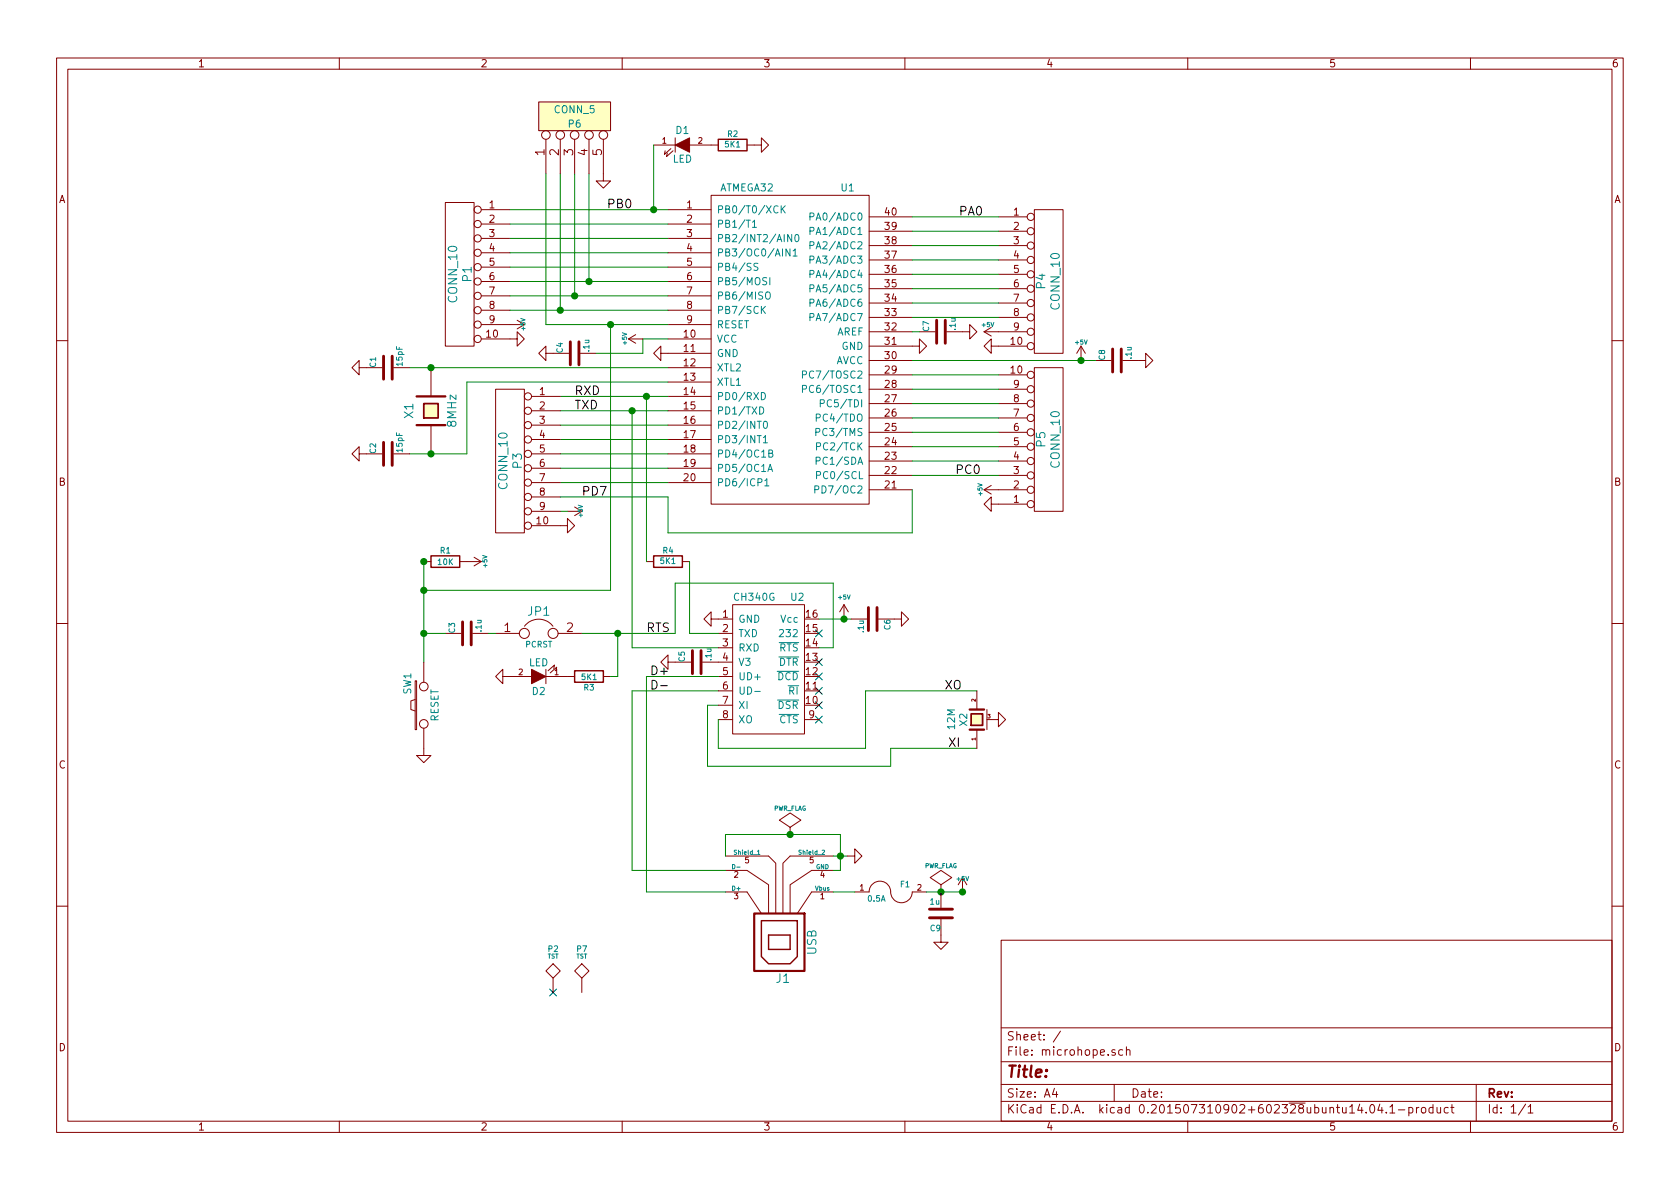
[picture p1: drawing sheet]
EESchema Schematic File Version 2
LIBS:power
LIBS:device
LIBS:transistors
LIBS:conn
LIBS:linear
LIBS:regul
LIBS:74xx
LIBS:cmos4000
LIBS:adc-dac
LIBS:memory
LIBS:xilinx
LIBS:microcontrollers
LIBS:dsp
LIBS:microchip
LIBS:analog_switches
LIBS:motorola
LIBS:texas
LIBS:intel
LIBS:audio
LIBS:interface
LIBS:digital-audio
LIBS:philips
LIBS:display
LIBS:cypress
LIBS:siliconi
LIBS:opto
LIBS:atmel
LIBS:contrib
LIBS:valves
LIBS:proto1
LIBS:microhope-cache
EELAYER 25 0
EELAYER END
$Descr A4 11693 8268
encoding utf-8
Sheet 1 1
Title ""
Date ""
Rev ""
Comp ""
Comment1 ""
Comment2 ""
Comment3 ""
Comment4 ""
$EndDescr
$Comp
L ATMEGA32 U1
U 1 1
P 5400 2400
F 0 "U1" H 5900 3500 50  0000 C CNN
F 1 "ATMEGA32" H 5200 3500 50  0000 C CNN
F 2 "DIP-sockets:DIP-40__600" H 5400 2400 50  0001 C CNN
F 3 "DOCUMENTATION" H 5400 2400 50  0001 C CNN
	1    5400 2400
	1    0    0    -1  
$EndComp
$Comp
L USB J1
U 1 1
P 5400 6400
F 0 "J1" H 5350 6800 60  0000 C CNN
F 1 "USB" V 5150 6550 60  0000 C CNN
F 2 "MyLib:USB_Micro-B-THsupport-2" H 5400 6400 60  0001 C CNN
F 3 "" H 5400 6400 60  0000 C CNN
	1    5400 6400
	-1   0    0    1   
$EndComp
$Comp
L FUSE F1
U 1 1
P 6200 6200
F 0 "F1" H 6300 6250 40  0000 C CNN
F 1 "0.5A" H 6100 6150 40  0000 C CNN
F 2 "MyLib:Fuse-1206-1812" H 6200 6200 60  0001 C CNN
F 3 "" H 6200 6200 60  0000 C CNN
	1    6200 6200
	1    0    0    -1  
$EndComp
$Comp
L C C5
U 1 1
P 4850 4600
F 0 "C5" H 4850 4700 40  0000 L CNN
F 1 ".1u" H 4856 4515 40  0000 L CNN
F 2 "MyLib:C_0805" H 4888 4450 30  0001 C CNN
F 3 "" H 4850 4600 60  0000 C CNN
	1    4850 4600
	0    -1   -1   0   
$EndComp
$Comp
L R R1
U 1 1
P 3100 3900
F 0 "R1" V 3180 3900 40  0000 C CNN
F 1 "10K" V 3100 3900 40  0000 C CNN
F 2 "MyLib:R_0805" V 3030 3900 30  0001 C CNN
F 3 "" H 3100 3900 30  0000 C CNN
	1    3100 3900
	0    -1   -1   0   
$EndComp
$Comp
L SW_PUSH SW1
U 1 1
P 2950 4900
F 0 "SW1" H 3100 5010 50  0000 C CNN
F 1 "RESET" H 2950 4820 50  0000 C CNN
F 2 "MyLib:myPin_Header_Straight_1x02" H 2950 4900 60  0001 C CNN
F 3 "" H 2950 4900 60  0000 C CNN
	1    2950 4900
	0    -1   -1   0   
$EndComp
$Comp
L LED D2
U 1 1
P 3750 4700
F 0 "D2" H 3750 4800 50  0000 C CNN
F 1 "LED" H 3750 4600 50  0000 C CNN
F 2 "MyLib:C_0805" H 3750 4700 60  0001 C CNN
F 3 "" H 3750 4700 60  0000 C CNN
	1    3750 4700
	-1   0    0    1   
$EndComp
$Comp
L CONN_10 P4
U 1 1
P 7300 1950
F 0 "P4" V 7250 1950 60  0000 C CNN
F 1 "CONN_10" V 7350 1950 60  0000 C CNN
F 2 "MyLib:Pin_Header_Straight_1x10-oval" H 7300 1950 60  0001 C CNN
F 3 "" H 7300 1950 60  0000 C CNN
	1    7300 1950
	1    0    0    -1  
$EndComp
$Comp
L CRYSTAL X1
U 1 1
P 3000 2850
F 0 "X1" H 3000 3000 60  0000 C CNN
F 1 "8MHz" H 3000 2700 60  0000 C CNN
F 2 "MyLib:Crystal_HC49-U_Vertical" H 3000 2850 60  0001 C CNN
F 3 "" H 3000 2850 60  0000 C CNN
	1    3000 2850
	0    -1   -1   0   
$EndComp
$Comp
L JUMPER JP1
U 1 1
P 3750 4400
F 0 "JP1" H 3750 4550 60  0000 C CNN
F 1 "PCRST" H 3750 4320 40  0000 C CNN
F 2 "MyLib:myPin_Header_Straight_1x02" H 3750 4400 60  0001 C CNN
F 3 "" H 3750 4400 60  0000 C CNN
	1    3750 4400
	1    0    0    -1  
$EndComp
$Comp
L CONN_10 P5
U 1 1
P 7300 3050
F 0 "P5" V 7250 3050 60  0000 C CNN
F 1 "CONN_10" V 7350 3050 60  0000 C CNN
F 2 "MyLib:Pin_Header_Straight_1x10-oval" H 7300 3050 60  0001 C CNN
F 3 "" H 7300 3050 60  0000 C CNN
	1    7300 3050
	1    0    0    1   
$EndComp
$Comp
L CONN_10 P1
U 1 1
P 3200 1900
F 0 "P1" V 3150 1900 60  0000 C CNN
F 1 "CONN_10" V 3250 1900 60  0000 C CNN
F 2 "MyLib:Pin_Header_Straight_1x10-oval" H 3200 1900 60  0001 C CNN
F 3 "" H 3200 1900 60  0000 C CNN
	1    3200 1900
	-1   0    0    -1  
$EndComp
$Comp
L GND #PWR01
U 1 1
P 6350 2400
F 0 "#PWR01" H 6350 2400 30  0001 C CNN
F 1 "GND" H 6350 2330 30  0001 C CNN
F 2 "" H 6350 2400 60  0000 C CNN
F 3 "" H 6350 2400 60  0000 C CNN
	1    6350 2400
	0    -1   -1   0   
$EndComp
$Comp
L +5V #PWR02
U 1 1
P 3550 2250
F 0 "#PWR02" H 3550 2340 20  0001 C CNN
F 1 "+5V" H 3550 2340 30  0000 C CNN
F 2 "" H 3550 2250 60  0000 C CNN
F 3 "" H 3550 2250 60  0000 C CNN
	1    3550 2250
	0    1    1    0   
$EndComp
$Comp
L GND #PWR03
U 1 1
P 3550 2350
F 0 "#PWR03" H 3550 2350 30  0001 C CNN
F 1 "GND" H 3550 2280 30  0001 C CNN
F 2 "" H 3550 2350 60  0000 C CNN
F 3 "" H 3550 2350 60  0000 C CNN
	1    3550 2350
	0    -1   -1   0   
$EndComp
$Comp
L +5V #PWR04
U 1 1
P 6950 2300
F 0 "#PWR04" H 6950 2390 20  0001 C CNN
F 1 "+5V" V 7000 2375 30  0000 C CNN
F 2 "" H 6950 2300 60  0000 C CNN
F 3 "" H 6950 2300 60  0000 C CNN
	1    6950 2300
	0    -1   -1   0   
$EndComp
$Comp
L GND #PWR05
U 1 1
P 6950 2400
F 0 "#PWR05" H 6950 2400 30  0001 C CNN
F 1 "GND" H 6950 2330 30  0001 C CNN
F 2 "" H 6950 2400 60  0000 C CNN
F 3 "" H 6950 2400 60  0000 C CNN
	1    6950 2400
	0    1    1    0   
$EndComp
$Comp
L GND #PWR06
U 1 1
P 6950 3500
F 0 "#PWR06" H 6950 3500 30  0001 C CNN
F 1 "GND" H 6950 3430 30  0001 C CNN
F 2 "" H 6950 3500 60  0000 C CNN
F 3 "" H 6950 3500 60  0000 C CNN
	1    6950 3500
	0    1    1    0   
$EndComp
$Comp
L +5V #PWR07
U 1 1
P 6950 3400
F 0 "#PWR07" H 6950 3490 20  0001 C CNN
F 1 "+5V" H 6950 3525 30  0000 C CNN
F 2 "" H 6950 3400 60  0000 C CNN
F 3 "" H 6950 3400 60  0000 C CNN
	1    6950 3400
	0    -1   -1   0   
$EndComp
$Comp
L GND #PWR08
U 1 1
P 4650 2450
F 0 "#PWR08" H 4650 2450 30  0001 C CNN
F 1 "GND" H 4650 2380 30  0001 C CNN
F 2 "" H 4650 2450 60  0000 C CNN
F 3 "" H 4650 2450 60  0000 C CNN
	1    4650 2450
	0    1    1    0   
$EndComp
$Comp
L C C3
U 1 1
P 3250 4400
F 0 "C3" H 3250 4500 40  0000 L CNN
F 1 ".1u" H 3256 4315 40  0000 L CNN
F 2 "MyLib:C_0805" H 3288 4250 30  0001 C CNN
F 3 "" H 3250 4400 60  0000 C CNN
	1    3250 4400
	0    -1   -1   0   
$EndComp
Wire Wire Line
	6350 3400 6350 3700
Wire Wire Line
	6350 3700 4650 3700
Wire Wire Line
	4650 3700 4650 3450
Wire Wire Line
	4650 3450 3900 3450
Wire Wire Line
	3900 3350 4650 3350
Wire Wire Line
	4650 3250 3900 3250
Wire Wire Line
	3900 3150 4650 3150
Wire Wire Line
	4650 3050 3900 3050
Wire Wire Line
	3900 2950 4650 2950
Wire Wire Line
	3550 1450 4650 1450
Wire Wire Line
	3550 2150 4650 2150
Wire Wire Line
	3550 2050 4650 2050
Wire Wire Line
	3550 1950 4650 1950
Wire Wire Line
	4650 1850 3550 1850
Wire Wire Line
	3550 1750 4650 1750
Wire Wire Line
	4650 1650 3550 1650
Wire Wire Line
	3550 1550 4650 1550
Wire Wire Line
	6950 2200 6350 2200
Wire Wire Line
	6350 2100 6950 2100
Wire Wire Line
	6950 2000 6350 2000
Wire Wire Line
	6350 1900 6950 1900
Wire Wire Line
	6950 1800 6350 1800
Wire Wire Line
	6350 1700 6950 1700
Wire Wire Line
	6950 1600 6350 1600
Wire Wire Line
	6350 1500 6950 1500
Wire Wire Line
	2850 2550 4650 2550
Wire Wire Line
	3250 2650 4650 2650
Wire Wire Line
	2850 3150 3250 3150
Wire Wire Line
	3800 2250 4650 2250
Wire Wire Line
	4250 4100 4250 2250
Wire Wire Line
	2950 4100 4250 4100
Wire Wire Line
	2950 3900 2950 4600
Wire Wire Line
	3900 2850 4650 2850
Wire Wire Line
	4400 4500 5000 4500
Wire Wire Line
	4050 4400 4700 4400
Wire Wire Line
	2950 4400 3100 4400
Wire Wire Line
	3400 4400 3450 4400
Wire Wire Line
	3900 2750 4650 2750
Wire Wire Line
	6200 5200 6800 5200
$Comp
L GND #PWR09
U 1 1
P 6225 4300
F 0 "#PWR09" H 6225 4300 30  0001 C CNN
F 1 "GND" H 6225 4230 30  0001 C CNN
F 2 "" H 6225 4300 60  0000 C CNN
F 3 "" H 6225 4300 60  0000 C CNN
	1    6225 4300
	0    -1   -1   0   
$EndComp
$Comp
L GND #PWR010
U 1 1
P 4700 4600
F 0 "#PWR010" H 4700 4600 30  0001 C CNN
F 1 "GND" H 4700 4530 30  0001 C CNN
F 2 "" H 4700 4600 60  0000 C CNN
F 3 "" H 4700 4600 60  0000 C CNN
	1    4700 4600
	0    1    1    0   
$EndComp
Connection ~ 2950 4400
$Comp
L GND #PWR011
U 1 1
P 2950 5200
F 0 "#PWR011" H 2950 5200 30  0001 C CNN
F 1 "GND" H 2950 5130 30  0001 C CNN
F 2 "" H 2950 5200 60  0000 C CNN
F 3 "" H 2950 5200 60  0000 C CNN
	1    2950 5200
	1    0    0    -1  
$EndComp
$Comp
L C C1
U 1 1
P 2700 2550
F 0 "C1" H 2700 2650 40  0000 L CNN
F 1 "15pF" H 2706 2465 40  0000 L CNN
F 2 "MyLib:C_0805" H 2738 2400 30  0001 C CNN
F 3 "" H 2700 2550 60  0000 C CNN
	1    2700 2550
	0    -1   -1   0   
$EndComp
$Comp
L C C2
U 1 1
P 2700 3150
F 0 "C2" H 2700 3250 40  0000 L CNN
F 1 "15pF" H 2706 3065 40  0000 L CNN
F 2 "MyLib:C_0805" H 2738 3000 30  0001 C CNN
F 3 "" H 2700 3150 60  0000 C CNN
	1    2700 3150
	0    -1   -1   0   
$EndComp
Connection ~ 3000 2550
Connection ~ 3000 3150
$Comp
L GND #PWR012
U 1 1
P 2550 2550
F 0 "#PWR012" H 2550 2550 30  0001 C CNN
F 1 "GND" H 2550 2480 30  0001 C CNN
F 2 "" H 2550 2550 60  0000 C CNN
F 3 "" H 2550 2550 60  0000 C CNN
	1    2550 2550
	0    1    1    0   
$EndComp
$Comp
L GND #PWR013
U 1 1
P 2550 3150
F 0 "#PWR013" H 2550 3150 30  0001 C CNN
F 1 "GND" H 2550 3080 30  0001 C CNN
F 2 "" H 2550 3150 60  0000 C CNN
F 3 "" H 2550 3150 60  0000 C CNN
	1    2550 3150
	0    1    1    0   
$EndComp
Wire Wire Line
	4400 4800 4400 6050
Wire Wire Line
	4400 6050 5050 6050
Wire Wire Line
	4500 6200 5050 6200
Wire Wire Line
	4500 4700 4500 6200
$Comp
L +5V #PWR014
U 1 1
P 6700 6200
F 0 "#PWR014" H 6700 6290 20  0001 C CNN
F 1 "+5V" H 6700 6290 30  0000 C CNN
F 2 "" H 6700 6200 60  0000 C CNN
F 3 "" H 6700 6200 60  0000 C CNN
	1    6700 6200
	1    0    0    -1  
$EndComp
Wire Wire Line
	5050 5950 5050 5800
Wire Wire Line
	5050 5800 5850 5800
Wire Wire Line
	5850 5800 5850 6050
Wire Wire Line
	5850 6050 5800 6050
Wire Wire Line
	5800 5950 5900 5950
Connection ~ 5850 5950
$Comp
L GND #PWR015
U 1 1
P 5900 5950
F 0 "#PWR015" H 5900 5950 30  0001 C CNN
F 1 "GND" H 5900 5880 30  0001 C CNN
F 2 "" H 5900 5950 60  0000 C CNN
F 3 "" H 5900 5950 60  0000 C CNN
	1    5900 5950
	0    -1   -1   0   
$EndComp
Connection ~ 2950 4100
Wire Wire Line
	5950 6200 5800 6200
$Comp
L PWR_FLAG #FLG016
U 1 1
P 6550 6200
F 0 "#FLG016" H 6550 6295 30  0001 C CNN
F 1 "PWR_FLAG" H 6550 6380 30  0000 C CNN
F 2 "" H 6550 6200 60  0000 C CNN
F 3 "" H 6550 6200 60  0000 C CNN
	1    6550 6200
	1    0    0    -1  
$EndComp
$Comp
L R R2
U 1 1
P 5100 1000
F 0 "R2" V 5180 1000 40  0000 C CNN
F 1 "5K1" V 5107 1001 40  0000 C CNN
F 2 "MyLib:R_0805" V 5030 1000 30  0001 C CNN
F 3 "" H 5100 1000 30  0000 C CNN
	1    5100 1000
	0    -1   -1   0   
$EndComp
Connection ~ 6700 6200
Connection ~ 6550 6200
$Comp
L GND #PWR017
U 1 1
P 3550 4700
F 0 "#PWR017" H 3550 4700 30  0001 C CNN
F 1 "GND" H 3550 4630 30  0001 C CNN
F 2 "" H 3550 4700 60  0000 C CNN
F 3 "" H 3550 4700 60  0000 C CNN
	1    3550 4700
	0    1    1    0   
$EndComp
$Comp
L LED D1
U 1 1
P 4750 1000
F 0 "D1" H 4750 1100 50  0000 C CNN
F 1 "LED" H 4750 900 50  0000 C CNN
F 2 "MyLib:C_0805" H 4750 1000 60  0001 C CNN
F 3 "" H 4750 1000 60  0000 C CNN
	1    4750 1000
	1    0    0    -1  
$EndComp
$Comp
L R R3
U 1 1
P 4100 4700
F 0 "R3" V 4180 4700 40  0000 C CNN
F 1 "5K1" V 4107 4701 40  0000 C CNN
F 2 "MyLib:R_0805" V 4030 4700 30  0001 C CNN
F 3 "" H 4100 4700 30  0000 C CNN
	1    4100 4700
	0    1    1    0   
$EndComp
$Comp
L GND #PWR018
U 1 1
P 5250 1000
F 0 "#PWR018" H 5250 1000 30  0001 C CNN
F 1 "GND" H 5250 930 30  0001 C CNN
F 2 "" H 5250 1000 60  0000 C CNN
F 3 "" H 5250 1000 60  0000 C CNN
	1    5250 1000
	0    -1   -1   0   
$EndComp
Wire Wire Line
	4550 1000 4550 1450
Connection ~ 4550 1450
$Comp
L C C9
U 1 1
P 6550 6350
F 0 "C9" H 6550 6450 40  0000 L CNN
F 1 "1u" H 6556 6265 40  0000 L CNN
F 2 "MyLib:C_0805" H 6588 6200 30  0001 C CNN
F 3 "" H 6550 6350 60  0000 C CNN
	1    6550 6350
	-1   0    0    1   
$EndComp
$Comp
L GND #PWR019
U 1 1
P 6550 6500
F 0 "#PWR019" H 6550 6500 30  0001 C CNN
F 1 "GND" H 6550 6430 30  0001 C CNN
F 2 "" H 6550 6500 60  0000 C CNN
F 3 "" H 6550 6500 60  0000 C CNN
	1    6550 6500
	1    0    0    -1  
$EndComp
$Comp
L C C6
U 1 1
P 6075 4300
F 0 "C6" H 6075 4400 40  0000 L CNN
F 1 ".1u" H 6081 4215 40  0000 L CNN
F 2 "MyLib:C_0805" H 6113 4150 30  0001 C CNN
F 3 "" H 6075 4300 60  0000 C CNN
	1    6075 4300
	0    1    1    0   
$EndComp
$Comp
L C C4
U 1 1
P 4000 2450
F 0 "C4" H 4000 2550 40  0000 L CNN
F 1 ".1u" H 4006 2365 40  0000 L CNN
F 2 "MyLib:C_0805" H 4038 2300 30  0001 C CNN
F 3 "" H 4000 2450 60  0000 C CNN
	1    4000 2450
	0    -1   -1   0   
$EndComp
$Comp
L GND #PWR020
U 1 1
P 3850 2450
F 0 "#PWR020" H 3850 2450 30  0001 C CNN
F 1 "GND" H 3850 2380 30  0001 C CNN
F 2 "" H 3850 2450 60  0000 C CNN
F 3 "" H 3850 2450 60  0000 C CNN
	1    3850 2450
	0    1    1    0   
$EndComp
$Comp
L C C7
U 1 1
P 6550 2300
F 0 "C7" H 6550 2400 40  0000 L CNN
F 1 ".1u" H 6556 2215 40  0000 L CNN
F 2 "MyLib:C_0805" H 6588 2150 30  0001 C CNN
F 3 "" H 6550 2300 60  0000 C CNN
	1    6550 2300
	0    -1   -1   0   
$EndComp
$Comp
L GND #PWR021
U 1 1
P 6700 2300
F 0 "#PWR021" H 6700 2300 30  0001 C CNN
F 1 "GND" H 6700 2230 30  0001 C CNN
F 2 "" H 6700 2300 60  0000 C CNN
F 3 "" H 6700 2300 60  0000 C CNN
	1    6700 2300
	0    -1   -1   0   
$EndComp
$Comp
L C C8
U 1 1
P 7775 2500
F 0 "C8" H 7775 2600 40  0000 L CNN
F 1 ".1u" H 7781 2415 40  0000 L CNN
F 2 "MyLib:C_0805" H 7813 2350 30  0001 C CNN
F 3 "" H 7775 2500 60  0000 C CNN
	1    7775 2500
	0    -1   -1   0   
$EndComp
$Comp
L GND #PWR022
U 1 1
P 7925 2500
F 0 "#PWR022" H 7925 2500 30  0001 C CNN
F 1 "GND" H 7925 2430 30  0001 C CNN
F 2 "" H 7925 2500 60  0000 C CNN
F 3 "" H 7925 2500 60  0000 C CNN
	1    7925 2500
	0    -1   -1   0   
$EndComp
$Comp
L TST P2
U 1 1
P 3850 6900
F 0 "P2" H 3850 7200 40  0000 C CNN
F 1 "TST" H 3850 7150 30  0000 C CNN
F 2 "MyLib:MountingHole-3mm" H 3850 6900 60  0001 C CNN
F 3 "" H 3850 6900 60  0000 C CNN
	1    3850 6900
	1    0    0    -1  
$EndComp
Connection ~ 2950 3900
NoConn ~ 5700 4600
NoConn ~ 5700 4700
NoConn ~ 5700 4800
NoConn ~ 5700 4900
NoConn ~ 5700 5000
$Comp
L PWR_FLAG #FLG023
U 1 1
P 5500 5800
F 0 "#FLG023" H 5500 5895 30  0001 C CNN
F 1 "PWR_FLAG" H 5500 5980 30  0000 C CNN
F 2 "" H 5500 5800 60  0000 C CNN
F 3 "" H 5500 5800 60  0000 C CNN
	1    5500 5800
	1    0    0    -1  
$EndComp
Connection ~ 5500 5800
Wire Wire Line
	6350 2600 6950 2600
Wire Wire Line
	6350 3300 6950 3300
Wire Wire Line
	6350 2700 6950 2700
Wire Wire Line
	6950 2800 6350 2800
Wire Wire Line
	6350 2900 6950 2900
Wire Wire Line
	6950 3000 6350 3000
Wire Wire Line
	6350 3100 6950 3100
Wire Wire Line
	6350 3200 6950 3200
$Comp
L CONN_5 P6
U 1 1
P 4000 800
F 0 "P6" V 3950 800 50  0000 C CNN
F 1 "CONN_5" V 4050 800 50  0000 C CNN
F 2 "MyLib:myPin_Header_Straight_1x05" H 4000 800 60  0001 C CNN
F 3 "" H 4000 800 60  0000 C CNN
	1    4000 800 
	0    -1   -1   0   
$EndComp
$Comp
L GND #PWR024
U 1 1
P 4200 1200
F 0 "#PWR024" H 4200 1200 30  0001 C CNN
F 1 "GND" H 4200 1130 30  0001 C CNN
F 2 "" H 4200 1200 60  0000 C CNN
F 3 "" H 4200 1200 60  0000 C CNN
	1    4200 1200
	1    0    0    -1  
$EndComp
Wire Wire Line
	4650 2350 4475 2350
Wire Wire Line
	4475 2350 4475 2450
Wire Wire Line
	4475 2450 4150 2450
Wire Wire Line
	3800 1200 3800 2250
Connection ~ 4250 2250
Wire Wire Line
	3900 1200 3900 2150
Connection ~ 3900 2150
Wire Wire Line
	4000 1200 4000 2050
Connection ~ 4000 2050
Wire Wire Line
	4100 1200 4100 1950
Connection ~ 4100 1950
$Comp
L TST P7
U 1 1
P 4050 6900
F 0 "P7" H 4050 7200 40  0000 C CNN
F 1 "TST" H 4050 7150 30  0000 C CNN
F 2 "MyLib:MountingHole-3mm" H 4050 6900 60  0001 C CNN
F 3 "" H 4050 6900 60  0000 C CNN
	1    4050 6900
	1    0    0    -1  
$EndComp
Wire Wire Line
	6350 2500 7625 2500
$Comp
L +5V #PWR025
U 1 1
P 7525 2500
F 0 "#PWR025" H 7525 2590 20  0001 C CNN
F 1 "+5V" H 7525 2625 30  0000 C CNN
F 2 "" H 7525 2500 60  0000 C CNN
F 3 "" H 7525 2500 60  0000 C CNN
	1    7525 2500
	1    0    0    -1  
$EndComp
Connection ~ 7525 2500
Wire Wire Line
	4250 4700 4300 4700
Wire Wire Line
	4300 4700 4300 4400
Connection ~ 4300 4400
Wire Wire Line
	6450 6200 6700 6200
Wire Wire Line
	3250 3150 3250 2650
$Comp
L +5V #PWR026
U 1 1
P 3950 3550
F 0 "#PWR026" H 3950 3640 20  0001 C CNN
F 1 "+5V" H 3950 3640 30  0000 C CNN
F 2 "" H 3950 3550 60  0000 C CNN
F 3 "" H 3950 3550 60  0000 C CNN
	1    3950 3550
	0    1    1    0   
$EndComp
$Comp
L GND #PWR027
U 1 1
P 3900 3650
F 0 "#PWR027" H 3900 3650 30  0001 C CNN
F 1 "GND" H 3900 3580 30  0001 C CNN
F 2 "" H 3900 3650 60  0000 C CNN
F 3 "" H 3900 3650 60  0000 C CNN
	1    3900 3650
	0    -1   -1   0   
$EndComp
Wire Wire Line
	3950 3550 3900 3550
$Comp
L CONN_10 P3
U 1 1
P 3550 3200
F 0 "P3" V 3500 3200 60  0000 C CNN
F 1 "CONN_10" V 3600 3200 60  0000 C CNN
F 2 "MyLib:Pin_Header_Straight_1x10-oval" H 3550 3200 60  0001 C CNN
F 3 "" H 3550 3200 60  0000 C CNN
	1    3550 3200
	-1   0    0    -1  
$EndComp
Connection ~ 4500 2750
Connection ~ 4400 2850
Wire Wire Line
	4400 2850 4400 4500
$Comp
L R R4
U 1 1
P 4650 3900
F 0 "R4" V 4730 3900 40  0000 C CNN
F 1 "5K1" V 4657 3901 40  0000 C CNN
F 2 "MyLib:R_0805" V 4580 3900 30  0001 C CNN
F 3 "" H 4650 3900 30  0000 C CNN
	1    4650 3900
	0    -1   -1   0   
$EndComp
Wire Wire Line
	4500 3900 4500 2750
$Comp
L +5V #PWR028
U 1 1
P 4475 2350
F 0 "#PWR028" H 4475 2440 20  0001 C CNN
F 1 "+5V" H 4475 2475 30  0000 C CNN
F 2 "" H 4475 2350 60  0000 C CNN
F 3 "" H 4475 2350 60  0000 C CNN
	1    4475 2350
	0    -1   -1   0   
$EndComp
Wire Wire Line
	6400 2300 6350 2300
$Comp
L CH340G U2
U 1 1
P 5150 4700
F 0 "U2" H 5550 5250 50  0000 C CNN
F 1 "CH340G" H 5250 5250 50  0000 C CNN
F 2 "MyLib:SOIC-16_3.9x9.9mm_Pitch1.27mm" V 5325 4525 50  0001 C CNN
F 3 "_" V 5275 4525 50  0001 C CNN
	1    5150 4700
	1    0    0    -1  
$EndComp
Text Label 6575 4800 0    60   ~ 0
XO
Text Label 6600 5200 0    60   ~ 0
XI
Text Label 4525 4800 0    60   ~ 0
D-
Text Label 4525 4700 0    60   ~ 0
D+
Text Label 4500 4400 0    60   ~ 0
RTS
Wire Wire Line
	5000 4400 4800 4400
Wire Wire Line
	4800 4400 4800 3900
Wire Wire Line
	5700 4500 5800 4500
Wire Wire Line
	5800 4500 5800 4050
Wire Wire Line
	5800 4050 4700 4050
Wire Wire Line
	4700 4050 4700 4400
$Comp
L +5V #PWR029
U 1 1
P 5875 4300
F 0 "#PWR029" H 5875 4390 20  0001 C CNN
F 1 "+5V" H 5875 4450 30  0000 C CNN
F 2 "" H 5875 4300 60  0000 C CNN
F 3 "" H 5875 4300 60  0000 C CNN
	1    5875 4300
	1    0    0    -1  
$EndComp
Wire Wire Line
	5700 4300 5925 4300
Connection ~ 5875 4300
Wire Wire Line
	4400 4800 5000 4800
Wire Wire Line
	5000 4700 4500 4700
Wire Wire Line
	5000 5000 5000 5200
Wire Wire Line
	5000 5200 6025 5200
Wire Wire Line
	5000 4900 4925 4900
Wire Wire Line
	4925 4900 4925 5325
Wire Wire Line
	4925 5325 6200 5325
Wire Wire Line
	6200 5325 6200 5200
$Comp
L GND #PWR030
U 1 1
P 5000 4300
F 0 "#PWR030" H 5000 4300 30  0001 C CNN
F 1 "GND" H 5000 4230 30  0001 C CNN
F 2 "" H 5000 4300 60  0000 C CNN
F 3 "" H 5000 4300 60  0000 C CNN
	1    5000 4300
	0    1    1    0   
$EndComp
NoConn ~ 5700 4400
$Comp
L +5V #PWR031
U 1 1
P 3250 3900
F 0 "#PWR031" H 3250 3990 20  0001 C CNN
F 1 "+5V" H 3250 4025 30  0000 C CNN
F 2 "" H 3250 3900 60  0000 C CNN
F 3 "" H 3250 3900 60  0000 C CNN
	1    3250 3900
	0    1    1    0   
$EndComp
$Comp
L CRYSTAL_SMD X2
U 1 1
P 6800 5000
F 0 "X2" H 6800 5090 50  0000 C CNN
F 1 "12M" H 6725 5175 50  0000 L CNN
F 2 "MyLib:xtl-3225-3pin" H 6800 5000 60  0001 C CNN
F 3 "" H 6800 5000 60  0000 C CNN
	1    6800 5000
	0    -1   -1   0   
$EndComp
Wire Wire Line
	6025 5200 6025 4800
Wire Wire Line
	6025 4800 6800 4800
$Comp
L GND #PWR032
U 1 1
P 6900 5000
F 0 "#PWR032" H 6900 5000 30  0001 C CNN
F 1 "GND" H 6900 4930 30  0001 C CNN
F 2 "" H 6900 5000 60  0000 C CNN
F 3 "" H 6900 5000 60  0000 C CNN
	1    6900 5000
	0    -1   -1   0   
$EndComp
Text Label 6675 1500 0    60   ~ 0
PA0
Text Label 6650 3300 0    60   ~ 0
PC0
Text Label 4225 1450 0    60   ~ 0
PB0
Text Label 4050 3450 0    60   ~ 0
PD7
Text Label 4000 2750 0    60   ~ 0
RXD
Text Label 4000 2850 0    60   ~ 0
TXD
NoConn ~ 3850 6900
$EndSCHEMATC
